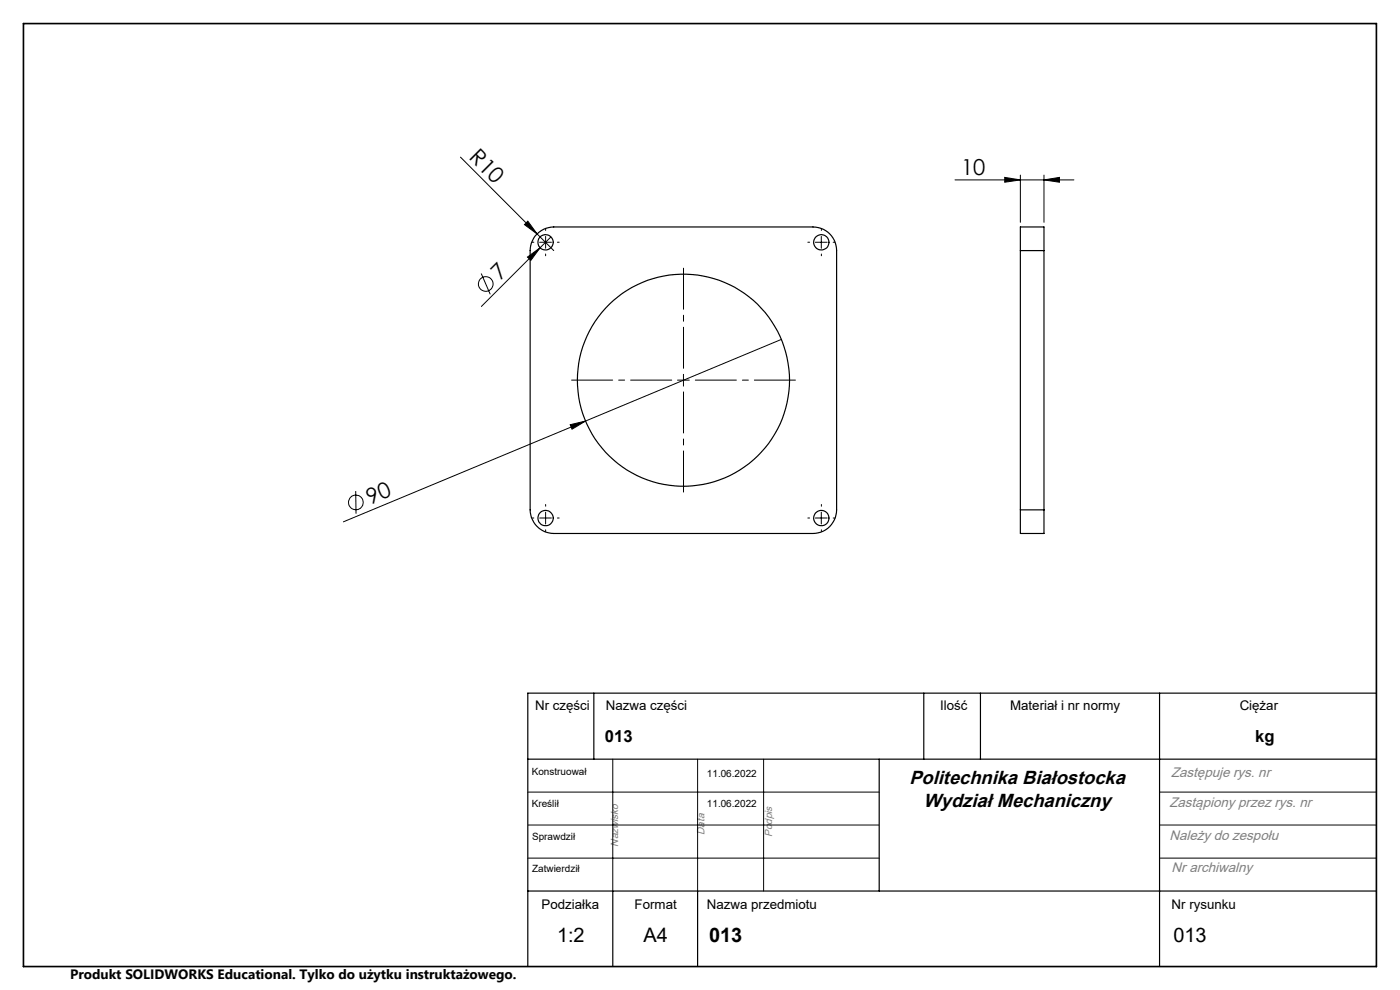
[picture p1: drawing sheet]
<svg xmlns="http://www.w3.org/2000/svg" width="297mm" height="210mm" viewBox="0 0 297 210" stroke-linecap="round" stroke-linejoin="round" font-family="sans-serif">
<g fill="none" stroke="#000" stroke-width=".21">
<path d="M97.7 33.3l16.2 16.3M202.6 38.2h25.2M213.1 37.6l3.4 .6-3.4 .5zM216.5 37.1v10.1M221.5 38.2l3.3-.6v1.1zM221.5 37.1v10.1M102.1 58l1.9 4.4M111.9 54.5l2.7-1.9-2 2.6zM112 46.9l1.9 2.7-2.6-1.9zM113.9 49.6l3.6 3.6M114.5 51.4h2.5M115.7 50.2v2.5"/>
<path d="M116.9 50.3l-14.8 14.7M173 51.4h2.5M174.2 50.2v2.5M145 79.4v2.5M165.8 72l-41.6 17.3M121 90.1l3.2-.8-2.8 1.7zM124.2 89.3l-51.4 21.4M143.7 80.6h2.5M75.5 104.2v4.8M114.5 109.9h2.5M115.7 108.6v2.6M173 109.9h2.5"/>
<path d="M174.2 108.6v2.6M112 168h74.5M112 175h74.5M130 161v28M148 161v28M162 161v28M246 168h46M246 175h46M112 182h74.5M246 182h46"/>
<circle cx="103.1" cy="60.2" r="1.56"/>
<circle cx="75.5" cy="106.6" r="1.56"/>
</g>
<g fill="none" stroke="#000" stroke-width=".21" stroke-dasharray="15.2 1.3 1.3 1.3">
<path d="M113.3 51.4h-.4M115.8 48.9v-.4M115.8 53.9v.4M118.3 51.4h.3M171.8 51.4h-.4M174.3 48.9v-.4M174.3 53.9v.4M176.8 51.4h.3M113.3 109.9h-.4M115.8 107.4v-.4M115.8 112.4v.4M118.3 109.9h.3"/>
<path d="M171.8 109.9h-.4M174.3 107.4v-.4M174.3 112.4v.4M176.8 109.9h.3"/>
</g>
<path d="M145 78.1v-21.2M142.5 80.6h-21.2M145 83.1v21.3M147.5 80.6h21.3" fill="none" stroke="#000" stroke-width=".21" stroke-dasharray="15.2 1.3 1.3 1.3" stroke-dashoffset="6.5"/>
<g fill="none" stroke="#000" stroke-width=".25">
<path d="M113.9 49.6l.9-.7 1-.5 1.7-.3h55a5 5 0 0 1 5 5.1v55a5 5 0 0 1-5 5h-55a5.1 5.1 0 0 1-5-5v-55l.2-1.7 .5-1zM216.5 53.2v-5.1h5v5.1M216.5 53.2h5M216.5 53.2v55M221.5 53.2v55M216.5 108.2v5h5v-5M216.5 108.2h5M126 147v14M196 147v14M208 147v14M246 147v58M292 147h-180v58"/>
<path d="M112 161h180M186.5 161v28M112 189h180M130 189v16M148 189v16"/>
<circle cx="115.7" cy="51.4" r="1.64"/>
<circle cx="174.2" cy="51.4" r="1.62"/>
<circle cx="145" cy="80.6" r="22.5"/>
<circle cx="115.7" cy="109.9" r="1.64"/>
<circle cx="174.2" cy="109.9" r="1.62"/>
</g>
<path d="M5 5h287v200h-287z" fill="none" stroke="#000" stroke-width=".35"/>
<g fill="#000">
<path d="M112 46.9l1.9 2.7-2.6-1.9zM111.9 54.5l2.7-1.9-2 2.6zM121 90.1l3.2-.8-2.8 1.7z"/>
<path d="M221.5 38.2l3.3-.6v1.1zM213.1 37.6l3.4 .6-3.4 .5z"/>
</g>
<g font-size="4.7">
<text x="99.3" y="33.5" transform="rotate(45 99.3 33.5)">R10</text>
<text x="203.9" y="37.1">10</text>
<text x="106.1" y="59.6" transform="rotate(-45 106.1 59.6)">7</text>
<text x="78.5" y="107.2" transform="rotate(-23 78.5 107.2)">90</text>
</g>
<g font-size="4.2">
<text x="118.2" y="199.8">1:2</text>
<text x="136.5" y="199.8">A4</text>
<text x="150.4" y="199.8">013</text>
<text x="248.9" y="199.8">013</text>
</g>
<g font-size="4">
<text x="192.9" y="166.2">Politechnika Białostocka</text>
<text x="195.9" y="171.1">Wydział Mechaniczny</text>
</g>
<g font-size="3.5">
<text x="128.3" y="157.5">013</text>
<text x="266.3" y="157.4">kg</text>
</g>
<g font-size="2.9" fill="#808080">
<text x="248.4" y="164.9">Zastępuje rys. nr</text>
<text x="248.1" y="171.2">Zastąpiony przez rys. nr</text>
<text x="248.1" y="178.1">Należy do zespołu</text>
<text x="248.6" y="185">Nr archiwalny</text>
</g>
<text font-size="2.9" x="14.9" y="207.6">Produkt SOLIDWORKS Educational. Tylko do użytku instruktażowego.</text>
<g font-size="2.8">
<text x="113.5" y="150.6">Nr części</text>
<text x="128.5" y="150.6">Nazwa części</text>
<text x="199.4" y="150.6">Ilość</text>
<text x="214.3" y="150.6">Materiał i nr normy</text>
<text x="263" y="150.6">Ciężar</text>
<text x="114.9" y="192.9">Podziałka</text>
<text x="134.6" y="192.9">Format</text>
<text x="150" y="192.9">Nazwa przedmiotu</text>
<text x="248.6" y="192.9">Nr rysunku</text>
</g>
<g font-size="2.2" fill="#808080">
<text x="131.1" y="179.6" transform="rotate(-90 131.1 179.6)">Nazwisko</text>
<text x="149.4" y="177.1" transform="rotate(-90 149.4 177.1)">Data</text>
<text x="163.8" y="177.6" transform="rotate(-90 163.8 177.6)">Podpis</text>
</g>
<g font-size="2.1">
<text x="112.8" y="164.3">Konstruował</text>
<text x="150" y="164.9">11.06.2022</text>
<text x="112.8" y="171.2">Kreślił</text>
<text x="150" y="171.2">11.06.2022</text>
<text x="112.9" y="178.1">Sprawdził</text>
<text x="112.9" y="185">Zatwierdził</text>
</g>
</svg>
